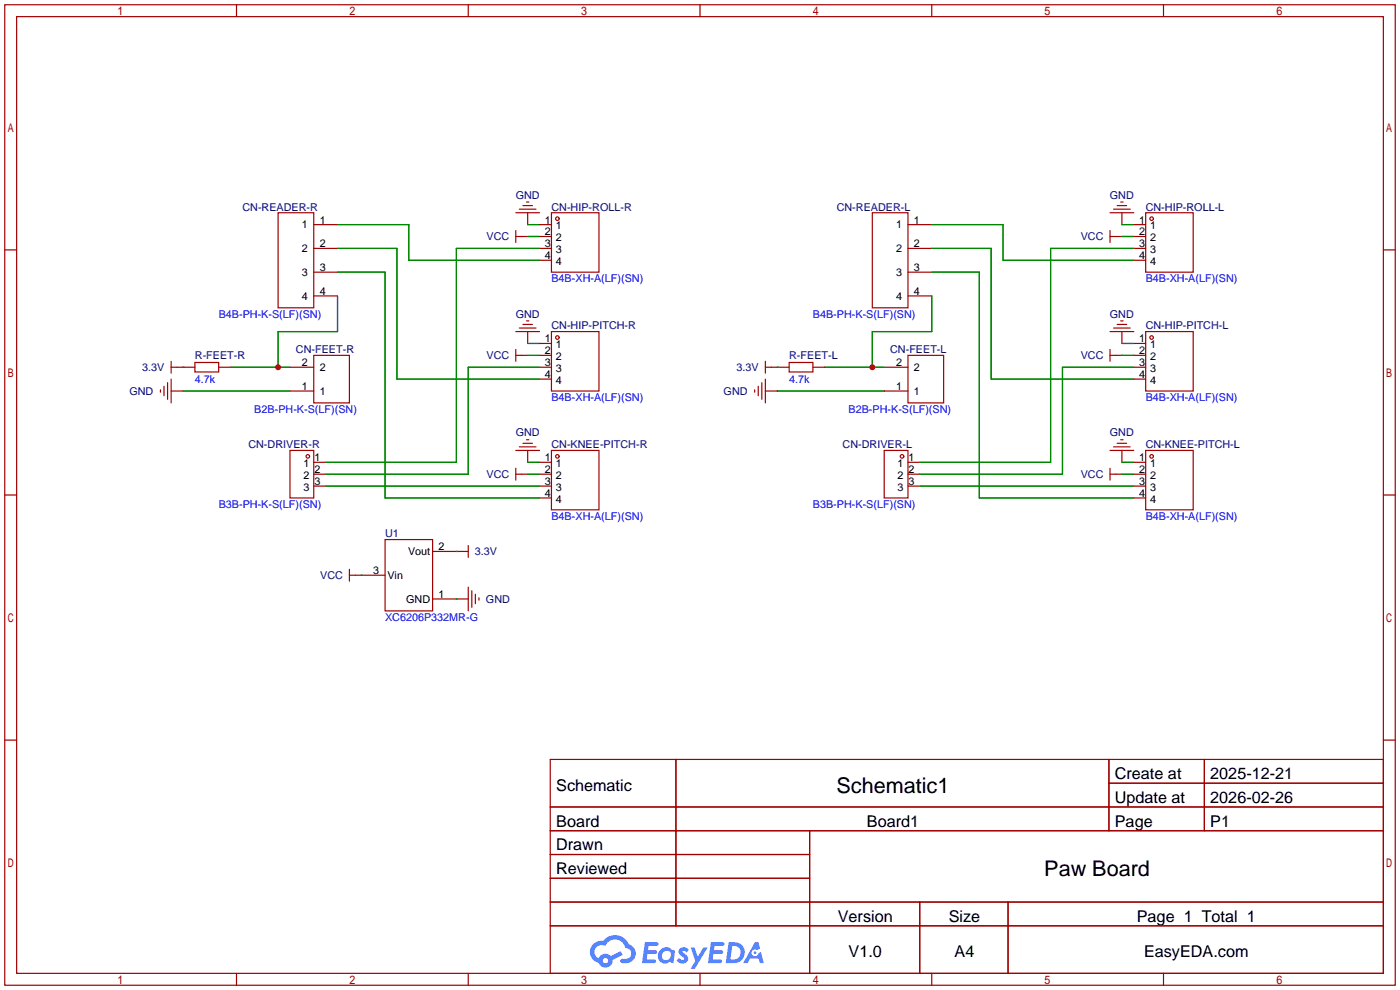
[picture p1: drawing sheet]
<svg xmlns="http://www.w3.org/2000/svg" width="299mm" height="212mm" viewBox="0 0 299 212" stroke-linecap="round" stroke-linejoin="round" font-family="sans-serif">
<g fill="none" stroke="#a10000" stroke-width=".25">
<path d="M1 1h297.2v209.6h-297.2zM3.6 3.6h292.1v204.4h-292.1zM50.5 1v2.6M100.1 1v2.6M149.6 1v2.6M199.1 1v2.6M248.7 1v2.6M1 53.4h2.6M295.7 53.4h2.5M1 105.8h2.6M295.7 105.8h2.5M1 158.2h2.6"/>
<path d="M295.7 158.2h2.5M117.6 162.3h178.1v45.7h-178.1zM117.6 172.5h178.1M117.6 177.5h178.1M144.5 162.3v35.6M173 177.5v30.5M237 162.3v15.2M237 167.4h58.7M257.4 162.3v15.2M117.6 182.6h55.4M117.6 192.8h178.1M117.6 187.7h55.4"/>
<path d="M117.6 197.9h178.1M196.6 192.8v15.2M215.4 192.8v15.2M50.5 208v2.6M100.1 208v2.6M149.6 208v2.6M199.1 208v2.6M248.7 208v2.6"/>
</g>
<g fill="#5487ff">
<path d="M145.3 202.7a1.3 1.3 0 0 1 1.9 .3l-.4 .6a.54 .54 0 0 0-.9-.2l.1 .2a1.34 1.34 0 0 1 .9 1.8 1.47 1.47 0 0 1-2.3-.1l.5-.6 .8 .5a.31 .31 0 0 0 .4-.3 .31 .31 0 0 0-.3-.4 1.12 1.12 0 0 1-.7-1.8z"/>
<path d="M147.6 202.5h.9l.6 2 1.2-2h.9l-2.7 4.6h-.9l1-1.7z"/>
<path d="M137.8 201.4h1.7a1.31 1.31 0 0 1 1.2 .2 .4 .4 0 0 1-.3 .5l-1.8 .1-.1 .9h1.6a.4 .4 0 0 1 .4 .4 .4 .4 0 0 1-.5 .4h-1.6l-.2 1.2h1.4a.46 .46 0 0 1 .5 0 .46 .46 0 0 1 .1 .5l-.4 .2h-2.6z"/>
<path d="M151.9 201.4h1.7a1.32 1.32 0 0 1 1.2 .2 .39 .39 0 0 1-.3 .5l-1.8 .1-.1 .9h1.6a.4 .4 0 0 1 .4 .4 .4 .4 0 0 1-.4 .4h-1.7l-.2 1.2h1.4a.46 .46 0 0 1 .5 0 .46 .46 0 0 1 .1 .5l-.4 .2h-2.6z"/>
<path d="M161.3 201.4h.8l.3 1.3-.6 .4a.75 .75 0 0 0-1.1 .3 .75 .75 0 0 0 .5 1 .75 .75 0 0 0 .9-.7l.5-.2 .6 2.3h-.8l-.3-.9h-1.8l-.5 .9h-1z"/>
<path d="M155.7 201.4l-.6 4.4h1.5a2.27 2.27 0 0 0 2.6-2.2 2.27 2.27 0 0 0-2.7-2.2zM156.5 202.1a1.5 1.5 0 0 1 1.8 1.6 1.5 1.5 0 0 1-1.9 1.4h-.3z"/>
<path d="M141.2 203a1.6 1.6 0 0 0-.3 2.3 1.6 1.6 0 0 0 2.3 .2l.7 .3 .3-2.4-.1-.3-.5-.1a1.58 1.58 0 0 0-2.4 0zM141.8 203.5a.98 .98 0 0 1 1.6 .4 .98 .98 0 0 1-1.1 1.3 .94 .94 0 0 1-.9-.7 .94 .94 0 0 1 .4-1z"/>
<path d="M126.8 201.8a2.37 2.37 0 0 0 1.1 4 1.54 1.54 0 0 0 1.8 1 1.54 1.54 0 0 0 1.2-1.6l2.2-1.1-.5-.8-2 1a1.57 1.57 0 0 0-2.7 .5 1.5 1.5 0 0 1-.7-2.1 1.5 1.5 0 0 1 2.2-.5 2.23 2.23 0 0 1 2.3-1.4 2.23 2.23 0 0 1 2 1.8 1.16 1.16 0 0 1 1.2 1.1 1.16 1.16 0 0 1-1.1 1.2h-.7a.47 .47 0 0 0-.5 .4 .47 .47 0 0 0 .4 .5 2.17 2.17 0 0 0 2.5-.9 2.17 2.17 0 0 0-.3-2.7l-.8-.4a3.2 3.2 0 0 0-5.5-.7l-1.1 .1zM128.8 205.3a.6 .6 0 0 1 1.2 0 .6 .6 0 0 1-1.2 0z"/>
<circle cx="161.4" cy="203.6" r=".28"/>
</g>
<g fill="none" stroke="#a10000" stroke-width=".25">
<path d="M59.4 45.5h7.7v20.3h-7.7zM67.1 48h5M67.1 53.1h5M67.1 58.2h5M110.2 45.5h5.1M110.2 49.3v2.5M110.2 50.5h2.6M111 44.7h3.6M111.8 43.9h2M112.5 43.2h.5M112.8 45.5v2.5M115.3 50.5h2.6"/>
<path d="M115.3 48h2.6M115.3 53.1h2.6M115.3 55.6h2.6M117.9 45.5h10.1v12.7h-10.1zM186.4 45.5h7.7v20.3h-7.7zM194.1 48h5M194.1 53.1h5M194.1 58.2h5M237.2 45.5h5.1M237.2 50.5h2.6M237.2 49.3v2.5M238 44.7h3.6"/>
<path d="M238.8 43.9h2M239.5 43.2h.5M239.8 45.5v2.5M242.3 50.5h2.6M242.3 48h2.6M242.3 53.1h2.6M242.3 55.6h2.6M244.9 45.5h10.1v12.7h-10.1zM36.6 78.5h5.1M36.6 77.2v2.6M41.7 77.5h5v2h-5zM46.7 78.5h2.6"/>
<path d="M62 78.5h5.1M67.1 75.9h7.6v10.2h-7.6zM67.1 63.2h5M110.2 70.9h5.1M110.2 75.9h2.6M110.2 74.7v2.5M111 70.1h3.6M111.8 69.3h2M112.5 68.6h.5M112.8 70.9v2.5M115.3 75.9h2.6M115.3 78.5h2.6"/>
<path d="M115.3 73.4h2.6M117.9 70.9h10.1v12.7h-10.1zM163.6 78.5h5.1M163.6 77.2v2.6M168.7 77.5h5v2h-5zM173.7 78.5h2.6M189 78.5h5.1M194.1 75.9h7.6v10.2h-7.6zM194.1 63.2h5M237.2 70.9h5.1M237.2 75.9h2.6M237.2 74.7v2.5"/>
<path d="M238 70.1h3.6M238.8 69.3h2M239.5 68.6h.5M239.8 70.9v2.5M242.3 75.9h2.6M242.3 78.5h2.6M242.3 73.4h2.6M244.9 70.9h10.1v12.7h-10.1zM34.3 83.3v.5M35.1 82.5v2.1M35.8 81.8v3.5M36.6 81v5.1"/>
<path d="M36.6 83.6h2.5M62 96.3h5.1v10.1h-5.1zM62 83.6h5.1M67.1 98.8h2.5M110.2 96.3h5.1M111 95.5h3.6M111.8 94.7h2M112.5 94h.5M112.8 96.3v2.5M115.3 98.8h2.6M115.3 81h2.6M117.9 96.3h10.1v12.7h-10.1z"/>
<path d="M161.3 83.3v.5M162.1 82.5v2.1M162.8 81.8v3.5M163.6 83.6h2.5M163.6 81v5.1M189 96.3h5.1v10.1h-5.1zM189 83.6h5.1M194.1 98.8h2.5M237.2 96.3h5.1M238 95.5h3.6M238.8 94.7h2M239.5 94h.5"/>
<path d="M239.8 96.3v2.5M242.3 98.8h2.6M242.3 81h2.6M244.9 96.3h10.1v12.7h-10.1zM67.1 101.3h2.5M67.1 103.9h2.5M82.3 115.3h10.2v15.3h-10.2zM92.5 117.9h7.6M100.1 116.6v2.5M110.2 100.1v2.5M110.2 101.3h2.6M115.3 101.3h2.6"/>
<path d="M115.3 103.9h2.6M115.3 106.4h2.6M194.1 101.3h2.5M194.1 103.9h2.5M237.2 101.3h2.6M237.2 100.1v2.5M242.3 101.3h2.6M242.3 103.9h2.6M242.3 106.4h2.6M74.7 122.9h7.6M74.7 121.7v2.5M92.5 128h7.6"/>
<path d="M100.1 125.5v5.1M100.8 126.2v3.6M101.6 127v2M102.4 127.8v.5"/>
<circle cx="119.1" cy="46.7" r=".38"/>
<circle cx="246.1" cy="46.7" r=".38"/>
<circle cx="119.1" cy="72.1" r=".38"/>
<circle cx="246.1" cy="72.1" r=".38"/>
<circle cx="65.8" cy="97.5" r=".38"/>
<circle cx="119.1" cy="97.5" r=".38"/>
<circle cx="192.8" cy="97.5" r=".38"/>
<circle cx="246.1" cy="97.5" r=".38"/>
</g>
<g fill="none" stroke="#008700" stroke-width=".25">
<path d="M72.1 48h15.3v7.6h27.9M72.1 53.1h12.7v27.9h30.5M72.1 58.2h10.2v48.2h33M112.8 48h2.5M112.8 50.5h2.5M115.3 53.1h-17.8v45.7h-27.9M199.1 48h15.3v7.6h27.9M199.1 53.1h12.7v27.9h30.5M199.1 58.2h10.2v48.2h33M239.8 48h2.5M239.8 50.5h2.5M242.3 53.1h-17.8v45.7h-27.9"/>
<path d="M39.1 78.5h.1M49.3 78.5h12.7M72.1 63.2v7.7h-12.7v7.6M112.8 73.4h2.5M112.8 75.9h2.5M115.3 78.5h-15.2v22.8h-30.5M166.1 78.5h.1M176.3 78.5h12.7M199.1 63.2v7.7h-12.7v7.6M239.8 73.4h2.5M239.8 75.9h2.5M242.3 78.5h-15.2v22.8h-30.5"/>
<path d="M39.1 83.6h22.9M112.8 98.8h2.5M166.1 83.6h22.9M239.8 98.8h2.5M69.6 103.9h45.7M97.5 117.9h.1M112.8 101.3h2.5M196.6 103.9h45.7M239.8 101.3h2.5M77.2 122.9h.1M97.5 128h.1"/>
</g>
<g fill="#c00">
<circle cx="59.4" cy="78.5" r=".63"/>
<circle cx="186.4" cy="78.5" r=".63"/>
</g>
<g font-size="4.6">
<text x="178.8" y="169.4">Schematic1</text>
<text x="223.2" y="187.2">Paw Board</text>
</g>
<g font-size="3.5">
<text x="238.3" y="166.5">Create at</text>
<text x="258.7" y="166.5">2025-12-21</text>
<text x="118.9" y="169.1">Schematic</text>
<text x="238.3" y="171.6">Update at</text>
<text x="258.7" y="171.6">2026-02-26</text>
<text x="118.9" y="176.7">Board</text>
<text x="185.3" y="176.7">Board1</text>
<text x="238.3" y="176.7">Page</text>
<text x="258.7" y="176.7">P1</text>
<text x="118.9" y="181.8">Drawn</text>
<text x="118.9" y="186.8">Reviewed</text>
<text x="179.1" y="197">Version</text>
<text x="202.8" y="197">Size</text>
<text x="243" y="197">Page 1 Total 1</text>
<text x="181.4" y="204.6">V1.0</text>
<text x="204" y="204.6">A4</text>
<text x="244.5" y="204.6">EasyEDA.com</text>
</g>
<g font-size="2.3" fill="#000080">
<text x="51.8" y="45">CN-READER-R</text>
<text x="110.2" y="42.5">GND</text>
<text x="117.9" y="45">CN-HIP-ROLL-R</text>
<text x="178.8" y="45">CN-READER-L</text>
<text x="237.2" y="42.5">GND</text>
<text x="244.9" y="45">CN-HIP-ROLL-L</text>
<text x="104" y="51.4">VCC</text>
<text x="231" y="51.4">VCC</text>
<text x="110.2" y="67.9">GND</text>
<text x="117.9" y="70.4">CN-HIP-PITCH-R</text>
<text x="237.2" y="67.9">GND</text>
<text x="244.9" y="70.4">CN-HIP-PITCH-L</text>
<text x="41.7" y="76.8">R-FEET-R</text>
<text x="63.2" y="75.5">CN-FEET-R</text>
<text x="104" y="76.8">VCC</text>
<text x="168.7" y="76.8">R-FEET-L</text>
<text x="190.2" y="75.5">CN-FEET-L</text>
<text x="231" y="76.8">VCC</text>
<text x="30.4" y="79.3">3.3V</text>
<text x="157.4" y="79.3">3.3V</text>
<text x="27.7" y="84.4">GND</text>
<text x="154.7" y="84.4">GND</text>
<text x="53.1" y="95.8">CN-DRIVER-R</text>
<text x="110.2" y="93.3">GND</text>
<text x="117.9" y="95.8">CN-KNEE-PITCH-R</text>
<text x="180.1" y="95.8">CN-DRIVER-L</text>
<text x="237.2" y="93.3">GND</text>
<text x="244.9" y="95.8">CN-KNEE-PITCH-L</text>
<text x="104" y="102.2">VCC</text>
<text x="231" y="102.2">VCC</text>
<text x="82.3" y="114.9">U1</text>
<text x="101.5" y="118.7">3.3V</text>
<text x="68.4" y="123.7">VCC</text>
<text x="103.9" y="128.8">GND</text>
</g>
<g font-size="2.3">
<text x="68.3" y="47.8">1</text>
<text x="116.4" y="47.8">1</text>
<text x="195.3" y="47.8">1</text>
<text x="243.4" y="47.8">1</text>
<text x="64.5" y="48.8">1</text>
<text x="64.5" y="53.9">2</text>
<text x="68.3" y="52.9">2</text>
<text x="116.4" y="50.3">2</text>
<text x="116.4" y="52.9">3</text>
<text x="118.8" y="49">1</text>
<text x="118.8" y="51.6">2</text>
<text x="191.5" y="48.8">1</text>
<text x="191.5" y="53.9">2</text>
<text x="195.3" y="52.9">2</text>
<text x="243.4" y="50.3">2</text>
<text x="243.4" y="52.9">3</text>
<text x="245.8" y="49">1</text>
<text x="245.8" y="51.6">2</text>
<text x="64.5" y="59">3</text>
<text x="68.3" y="57.9">3</text>
<text x="116.4" y="55.4">4</text>
<text x="118.8" y="54.1">3</text>
<text x="118.8" y="56.7">4</text>
<text x="191.5" y="59">3</text>
<text x="195.3" y="57.9">3</text>
<text x="243.4" y="55.4">4</text>
<text x="245.8" y="54.1">3</text>
<text x="245.8" y="56.7">4</text>
<text x="64.5" y="64">4</text>
<text x="68.3" y="63">4</text>
<text x="191.5" y="64">4</text>
<text x="195.3" y="63">4</text>
<text x="116.4" y="73.2">1</text>
<text x="116.4" y="75.7">2</text>
<text x="118.8" y="74.4">1</text>
<text x="118.8" y="77">2</text>
<text x="243.4" y="73.2">1</text>
<text x="243.4" y="75.7">2</text>
<text x="245.8" y="74.4">1</text>
<text x="245.8" y="77">2</text>
<text x="64.5" y="83.3">1</text>
<text x="64.5" y="78.3">2</text>
<text x="68.3" y="79.3">2</text>
<text x="116.4" y="78.3">3</text>
<text x="116.4" y="80.8">4</text>
<text x="118.8" y="79.5">3</text>
<text x="118.8" y="82.1">4</text>
<text x="191.5" y="83.3">1</text>
<text x="191.5" y="78.3">2</text>
<text x="195.3" y="79.3">2</text>
<text x="243.4" y="78.3">3</text>
<text x="243.4" y="80.8">4</text>
<text x="245.8" y="79.5">3</text>
<text x="245.8" y="82.1">4</text>
<text x="68.3" y="84.4">1</text>
<text x="195.3" y="84.4">1</text>
<text x="64.8" y="99.8">1</text>
<text x="67.2" y="98.6">1</text>
<text x="67.2" y="101.1">2</text>
<text x="116.4" y="98.6">1</text>
<text x="116.4" y="101.1">2</text>
<text x="118.8" y="99.8">1</text>
<text x="191.8" y="99.8">1</text>
<text x="194.2" y="98.6">1</text>
<text x="194.2" y="101.1">2</text>
<text x="243.4" y="98.6">1</text>
<text x="243.4" y="101.1">2</text>
<text x="245.8" y="99.8">1</text>
<text x="64.8" y="102.4">2</text>
<text x="64.8" y="104.9">3</text>
<text x="67.2" y="103.7">3</text>
<text x="116.4" y="103.7">3</text>
<text x="116.4" y="106.2">4</text>
<text x="118.8" y="102.4">2</text>
<text x="118.8" y="104.9">3</text>
<text x="118.8" y="107.5">4</text>
<text x="191.8" y="102.4">2</text>
<text x="191.8" y="104.9">3</text>
<text x="194.2" y="103.7">3</text>
<text x="243.4" y="103.7">3</text>
<text x="243.4" y="106.2">4</text>
<text x="245.8" y="102.4">2</text>
<text x="245.8" y="104.9">3</text>
<text x="245.8" y="107.5">4</text>
<text x="87.2" y="118.6">Vout</text>
<text x="93.7" y="117.6">2</text>
<text x="79.7" y="122.7">3</text>
<text x="82.8" y="123.7">Vin</text>
<text x="86.8" y="128.8">GND</text>
<text x="93.7" y="127.8">1</text>
</g>
<g font-size="2.3" fill="#00f">
<text x="117.9" y="60.2">B4B-XH-A(LF)(SN)</text>
<text x="244.9" y="60.2">B4B-XH-A(LF)(SN)</text>
<text x="46.7" y="67.9">B4B-PH-K-S(LF)(SN)</text>
<text x="173.7" y="67.9">B4B-PH-K-S(LF)(SN)</text>
<text x="41.7" y="81.8">4.7k</text>
<text x="168.7" y="81.8">4.7k</text>
<text x="54.4" y="88.2">B2B-PH-K-S(LF)(SN)</text>
<text x="117.9" y="85.6">B4B-XH-A(LF)(SN)</text>
<text x="181.4" y="88.2">B2B-PH-K-S(LF)(SN)</text>
<text x="244.9" y="85.6">B4B-XH-A(LF)(SN)</text>
<text x="46.7" y="108.5">B3B-PH-K-S(LF)(SN)</text>
<text x="117.9" y="111">B4B-XH-A(LF)(SN)</text>
<text x="173.7" y="108.5">B3B-PH-K-S(LF)(SN)</text>
<text x="244.9" y="111">B4B-XH-A(LF)(SN)</text>
<text x="82.3" y="132.6">XC6206P332MR-G</text>
</g>
</svg>
